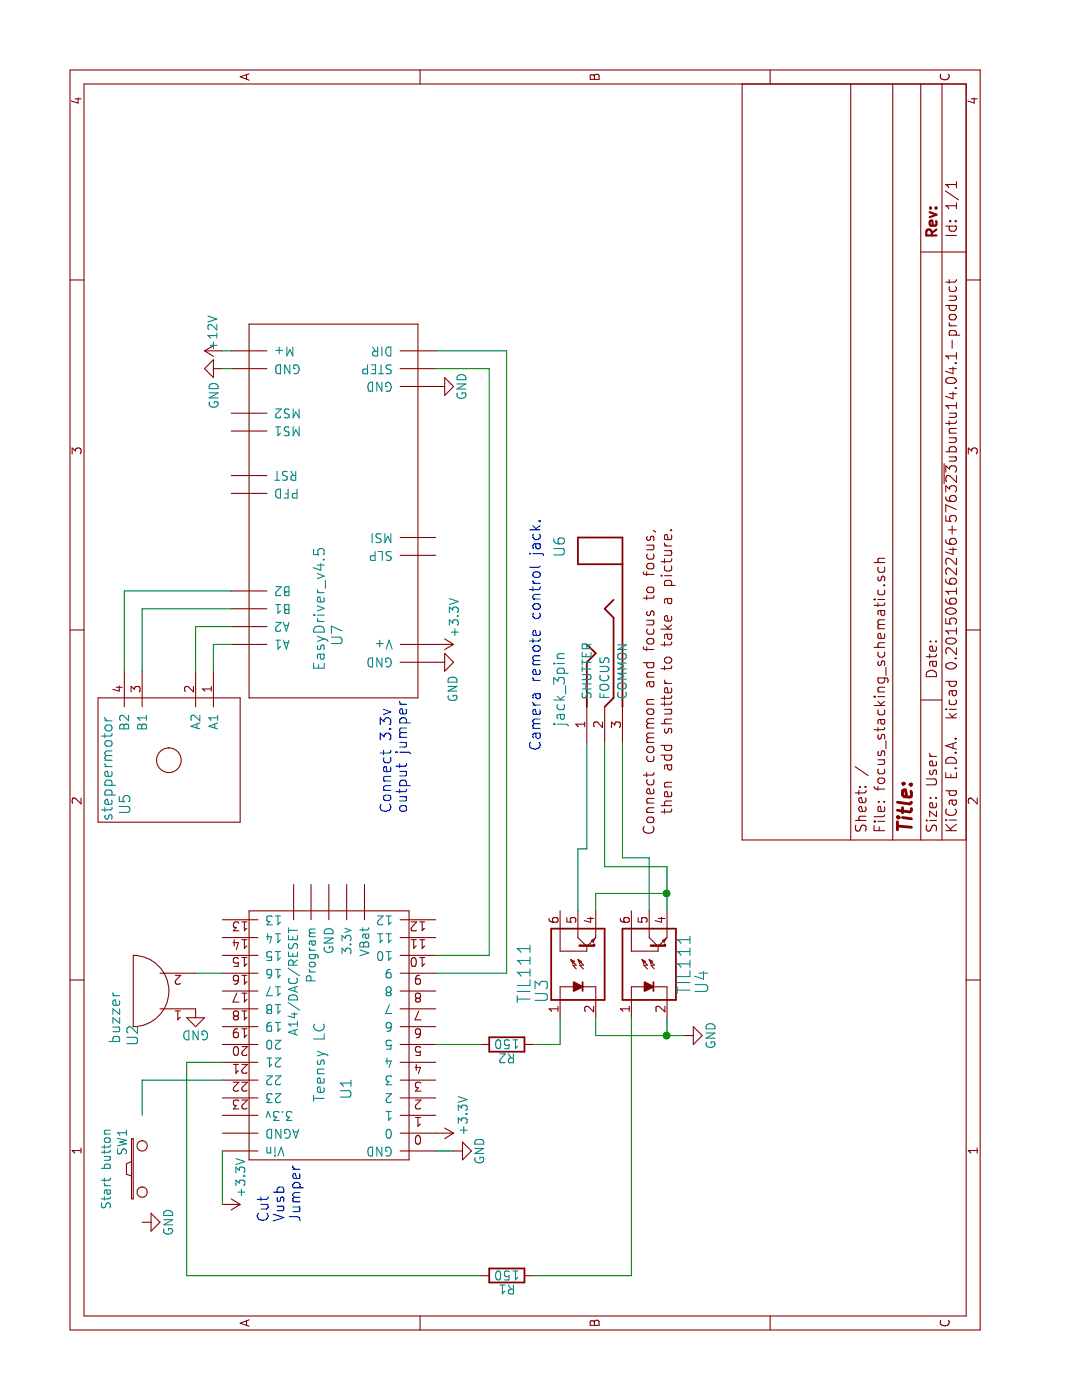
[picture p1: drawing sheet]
EESchema Schematic File Version 2
LIBS:power
LIBS:device
LIBS:transistors
LIBS:conn
LIBS:linear
LIBS:regul
LIBS:74xx
LIBS:cmos4000
LIBS:adc-dac
LIBS:memory
LIBS:xilinx
LIBS:microcontrollers
LIBS:dsp
LIBS:microchip
LIBS:analog_switches
LIBS:motorola
LIBS:texas
LIBS:intel
LIBS:audio
LIBS:interface
LIBS:digital-audio
LIBS:philips
LIBS:display
LIBS:cypress
LIBS:siliconi
LIBS:atmel
LIBS:contrib
LIBS:valves
LIBS:custom_components
LIBS:focus_stacking_schematic-cache
EELAYER 25 0
EELAYER END
$Descr User 7874 5906
encoding utf-8
Sheet 1 1
Title ""
Date ""
Rev ""
Comp ""
Comment1 ""
Comment2 ""
Comment3 ""
Comment4 ""
$EndDescr
$Comp
L Teensy3_outer U1
U 1 1
P 1400 1850
F 0 "U1" H 1750 1750 60  0000 C CNN
F 1 "Teensy LC" H 1900 1900 60  0000 C CNN
F 2 "" H 1400 1750 60  0000 C CNN
F 3 "" H 1400 1750 60  0000 C CNN
	1    1400 1850
	1    0    0    -1  
$EndComp
$Comp
L EasyDriver_v4.5 U7
U 1 1
P 5050 1850
F 0 "U7" H 4300 1800 60  0000 C CNN
F 1 "EasyDriver_v4.5" H 4450 1900 60  0000 C CNN
F 2 "" H 5050 1850 60  0000 C CNN
F 3 "" H 5050 1850 60  0000 C CNN
	1    5050 1850
	1    0    0    -1  
$EndComp
Wire Wire Line
	2500 2450 2500 2750
Wire Wire Line
	2500 2750 5800 2750
Wire Wire Line
	5800 2750 5800 2450
Wire Wire Line
	2400 2450 2400 2850
Wire Wire Line
	2400 2850 5900 2850
Wire Wire Line
	5900 2850 5900 2450
Wire Wire Line
	1400 2450 1400 2550
Text Notes 1000 1700 0    60   ~ 0
Cut\nVusb\nJumper\n
$Comp
L TIL111 U3
U 1 1
P 2450 3250
F 0 "U3" H 2300 3450 70  0000 C CNN
F 1 "TIL111" H 2400 3550 70  0000 C CNN
F 2 "" H 2450 3250 60  0000 C CNN
F 3 "" H 2450 3250 60  0000 C CNN
	1    2450 3250
	1    0    0    -1  
$EndComp
$Comp
L TIL111 U4
U 1 1
P 2450 3650
F 0 "U4" H 2350 3350 70  0000 C CNN
F 1 "TIL111" H 2450 3450 70  0000 C CNN
F 2 "" H 2450 3650 60  0000 C CNN
F 3 "" H 2450 3650 60  0000 C CNN
	1    2450 3650
	1    0    0    -1  
$EndComp
Wire Wire Line
	1900 1250 1900 1050
$Comp
L R R2
U 1 1
P 2000 2850
F 0 "R2" V 2080 2850 50  0000 C CNN
F 1 "150" V 2000 2850 50  0000 C CNN
F 2 "" V 1930 2850 30  0000 C CNN
F 3 "" H 2000 2850 30  0000 C CNN
	1    2000 2850
	-1   0    0    1   
$EndComp
Wire Wire Line
	2000 2450 2000 2700
Wire Wire Line
	2000 3000 2000 3150
Wire Wire Line
	2000 3150 2150 3150
$Comp
L R R1
U 1 1
P 700 2850
F 0 "R1" V 780 2850 50  0000 C CNN
F 1 "150" V 700 2850 50  0000 C CNN
F 2 "" V 630 2850 30  0000 C CNN
F 3 "" H 700 2850 30  0000 C CNN
	1    700  2850
	-1   0    0    1   
$EndComp
Wire Wire Line
	700  3000 700  3550
Wire Wire Line
	700  2700 700  1050
Wire Wire Line
	700  1050 1900 1050
$Comp
L jack_3pin U6
U 1 1
P 4300 3350
F 0 "U6" H 3800 3550 60  0000 C CNN
F 1 "jack_3pin" H 4600 3550 60  0000 C CNN
F 2 "" H 4300 3350 60  0000 C CNN
F 3 "" H 4300 3350 60  0000 C CNN
	1    4300 3350
	-1   0    0    -1  
$EndComp
Wire Wire Line
	2150 3350 2050 3350
Wire Wire Line
	2050 3350 2050 3850
Connection ~ 2050 3750
Wire Wire Line
	700  3550 2150 3550
Wire Wire Line
	2750 3650 3050 3650
Wire Wire Line
	3050 3650 3050 3500
Wire Wire Line
	3050 3500 3700 3500
Wire Wire Line
	2750 3750 3000 3750
Wire Wire Line
	3000 3750 3000 3400
Wire Wire Line
	3000 3400 3700 3400
Wire Wire Line
	2750 3350 2850 3350
Wire Wire Line
	2850 3350 2850 3750
Connection ~ 2850 3750
Wire Wire Line
	2750 3250 3100 3250
Wire Wire Line
	3100 3250 3100 3300
Wire Wire Line
	3100 3300 3700 3300
$Comp
L GND #PWR2
U 1 1
P 1400 2550
F 0 "#PWR2" H 1400 2300 50  0001 C CNN
F 1 "GND" H 1400 2400 50  0000 C CNN
F 2 "" H 1400 2550 60  0000 C CNN
F 3 "" H 1400 2550 60  0000 C CNN
	1    1400 2550
	1    0    0    -1  
$EndComp
$Comp
L GND #PWR4
U 1 1
P 2050 3850
F 0 "#PWR4" H 2050 3600 50  0001 C CNN
F 1 "GND" H 2050 3700 50  0000 C CNN
F 2 "" H 2050 3850 60  0000 C CNN
F 3 "" H 2050 3850 60  0000 C CNN
	1    2050 3850
	1    0    0    -1  
$EndComp
Wire Wire Line
	2050 3750 2150 3750
$Comp
L GND #PWR6
U 1 1
P 4150 2450
F 0 "#PWR6" H 4150 2200 50  0001 C CNN
F 1 "GND" H 4000 2350 50  0000 C CNN
F 2 "" H 4150 2450 60  0000 C CNN
F 3 "" H 4150 2450 60  0000 C CNN
	1    4150 2450
	1    0    0    -1  
$EndComp
$Comp
L GND #PWR8
U 1 1
P 5700 2450
F 0 "#PWR8" H 5700 2200 50  0001 C CNN
F 1 "GND" H 5700 2300 50  0000 C CNN
F 2 "" H 5700 2450 60  0000 C CNN
F 3 "" H 5700 2450 60  0000 C CNN
	1    5700 2450
	1    0    0    -1  
$EndComp
$Comp
L GND #PWR9
U 1 1
P 5800 1250
F 0 "#PWR9" H 5800 1000 50  0001 C CNN
F 1 "GND" H 5950 1200 50  0000 C CNN
F 2 "" H 5800 1250 60  0000 C CNN
F 3 "" H 5800 1250 60  0000 C CNN
	1    5800 1250
	-1   0    0    1   
$EndComp
Wire Wire Line
	5800 1250 5800 1300
$Comp
L SW_PUSH SW1
U 1 1
P 1300 800
F 0 "SW1" H 1450 910 50  0000 C CNN
F 1 "Start button" H 1300 1000 50  0000 C CNN
F 2 "" H 1300 800 60  0000 C CNN
F 3 "" H 1300 800 60  0000 C CNN
	1    1300 800 
	1    0    0    -1  
$EndComp
Wire Wire Line
	1800 1250 1800 800 
Wire Wire Line
	1800 800  1600 800 
$Comp
L GND #PWR1
U 1 1
P 1000 800
F 0 "#PWR1" H 1000 550 50  0001 C CNN
F 1 "GND" H 1000 650 50  0000 C CNN
F 2 "" H 1000 800 60  0000 C CNN
F 3 "" H 1000 800 60  0000 C CNN
	1    1000 800 
	1    0    0    -1  
$EndComp
$Comp
L steppermotor U5
U 1 1
P 3600 950
F 0 "U5" V 3850 1200 60  0000 C CNN
F 1 "steppermotor" V 3950 1000 60  0000 C CNN
F 2 "" H 3600 950 60  0000 C CNN
F 3 "" H 3600 950 60  0000 C CNN
	1    3600 950 
	0    -1   -1   0   
$EndComp
Wire Wire Line
	4250 1300 4250 1200
Wire Wire Line
	4250 1200 4100 1200
Wire Wire Line
	4100 1100 4350 1100
Wire Wire Line
	4350 1100 4350 1300
Wire Wire Line
	4100 800  4450 800 
Wire Wire Line
	4450 800  4450 1300
Wire Wire Line
	4100 700  4550 700 
Wire Wire Line
	4550 700  4550 1300
Wire Wire Line
	2400 1100 2400 1250
$Comp
L GND #PWR5
U 1 1
P 2200 1100
F 0 "#PWR5" H 2200 850 50  0001 C CNN
F 1 "GND" H 2200 950 50  0000 C CNN
F 2 "" H 2200 1100 60  0000 C CNN
F 3 "" H 2200 1100 60  0000 C CNN
	1    2200 1100
	0    1    1    0   
$EndComp
$Comp
L buzzer U2
U 1 1
P 2300 850
F 0 "U2" H 2050 950 60  0000 C CNN
F 1 "buzzer" H 2150 1050 60  0000 C CNN
F 2 "" H 2300 850 60  0000 C CNN
F 3 "" H 2300 850 60  0000 C CNN
	1    2300 850 
	1    0    0    -1  
$EndComp
$Comp
L +12V #PWR10
U 1 1
P 5900 1250
F 0 "#PWR10" H 5900 1100 50  0001 C CNN
F 1 "+12V" H 6000 1300 50  0000 C CNN
F 2 "" H 5900 1250 60  0000 C CNN
F 3 "" H 5900 1250 60  0000 C CNN
	1    5900 1250
	1    0    0    -1  
$EndComp
$Comp
L +3.3V #PWR3
U 1 1
P 1500 2450
F 0 "#PWR3" H 1500 2300 50  0001 C CNN
F 1 "+3.3V" H 1400 2600 50  0000 C CNN
F 2 "" H 1500 2450 60  0000 C CNN
F 3 "" H 1500 2450 60  0000 C CNN
	1    1500 2450
	-1   0    0    1   
$EndComp
$Comp
L +3.3V #PWR7
U 1 1
P 4250 2450
F 0 "#PWR7" H 4250 2300 50  0001 C CNN
F 1 "+3.3V" H 4100 2550 50  0000 C CNN
F 2 "" H 4250 2450 60  0000 C CNN
F 3 "" H 4250 2450 60  0000 C CNN
	1    4250 2450
	-1   0    0    1   
$EndComp
Wire Wire Line
	5900 1250 5900 1300
$Comp
L +3.3V #PWR?
U 1 1
P 1100 1250
F 0 "#PWR?" H 1100 1100 50  0001 C CNN
F 1 "+3.3V" H 950 1350 50  0000 C CNN
F 2 "" H 1100 1250 60  0000 C CNN
F 3 "" H 1100 1250 60  0000 C CNN
	1    1100 1250
	-1   0    0    1   
$EndComp
Wire Wire Line
	1100 1250 1400 1250
Text Notes 3650 3050 0    60   ~ 0
Camera remote control jack.
Text Notes 3300 2300 0    60   ~ 0
Connect 3.3v\noutput jumper
$EndSCHEMATC
